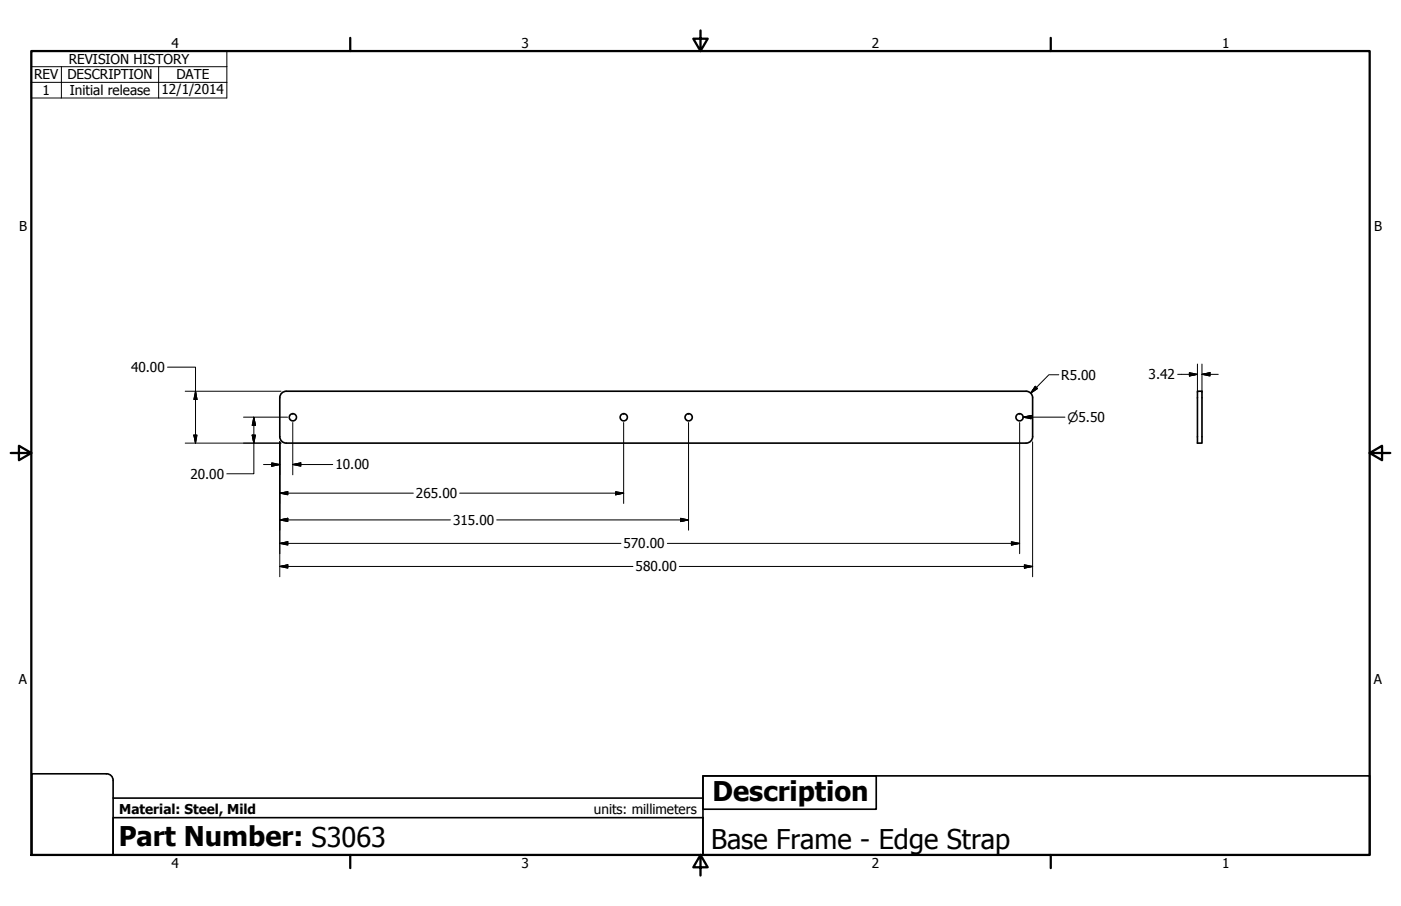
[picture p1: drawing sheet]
<svg xmlns="http://www.w3.org/2000/svg" width="432mm" height="279mm" viewBox="0 0 432 279" stroke-linecap="round" stroke-linejoin="round" font-family="sans-serif">
<!-- layer: Visible (ANSI) -->
<g fill="none" stroke="#000" stroke-width=".51">
<path d="M88.2 120.6a2 2 0 0 0-2 2v12.1a2 2 0 0 0 2 2M88.3 136.7h227.9M88.3 120.7h227.9M316.3 120.7a2 2 0 0 1 2 2v12a2 2 0 0 1-2 2M369.1 120.7h1.4v16h-1.4z"/>
<circle cx="90.3" cy="128.7" r="1.11"/>
<circle cx="192.2" cy="128.7" r="1.11"/>
<circle cx="212.2" cy="128.7" r="1.11"/>
<circle cx="314.2" cy="128.7" r="1.11"/>
</g>
<!-- layer: Border (ANSI) -->
<path d="M9.7 15.7h412.4v248h-412.4zM107.9 11.7v4M215.9 9.4v6.3l-2.2-3.8h4.4l-2.2 3.8M323.8 11.7v4M3.3 139.7h6.4l-3.9-2.2v4.4l3.9-2.2M422.1 139.7l3.9 2.2v-4.4l-3.9 2.2h6.4M107.9 263.7v4M215.9 263.7l2.2 3.8h-4.4l2.2-3.8v6.3M323.8 263.7v4" fill="none" stroke="#000" stroke-width=".7"/>
<!-- layer: Title (ANSI) -->
<path d="M32.9 238.6a2 2 0 0 1 2 2v23.1h-25.1v-25.1h23.1M216.7 239.3h53.4v10.3h-53.4zM216.7 239.3h205.4v24.4h-205.4zM34.9 252.2h181.8v11.5h-181.8zM34.9 246.1h181.8" fill="none" stroke="#000" stroke-width=".51"/>
<!-- layer: Symbol (ANSI) -->
<path d="M9.7 20.6v-4.9h60.2v4.9M9.7 25.4h60.2M18.9 20.6v9.6M48.9 20.6v9.6M69.9 20.6h-60.2v4.8M69.9 20.6v9.6h-60.2v-4.8" fill="none" stroke="#000" stroke-width=".31"/>
<!-- layer: Dimension (ANSI) -->
<g fill="none" stroke="#000" stroke-width=".31">
<path d="M51.6 113.2h8.7v23.5M319.1 119.1l.7 .7-2.2 1.5zM326.3 115.6h-3l-5.7 5.7M363 115.4h6.1M366.6 114.9l2.5 .5-2.5 .6zM369.1 112.3v8.8M370.5 115.4l2.4-.5v1.1zM370.5 115.4h5M370.5 112.3v8.8M57.1 136.7h29.5M57.1 120.7h29.5M59.8 134.2h.9l-.4 2.5z"/>
<path d="M60.3 120.7l.4 2.5h-.9zM75.1 128.7h13.5M77.7 134.2h1l-.5 2.5zM78.2 128.7l.5 2.5h-1zM78.2 128.7v17.4h-8.3M86.2 136.3v41.6M90.2 130.3v16.1M192.2 130.3v25M212.2 130.3v33.2M314.3 130.3v40.5M315.3 128.7l2.5-.6v1.1zM315.3 128.7h12.9"/>
<path d="M318.3 136.3v41.6M81.2 143.3h5M83.8 142.7l2.4 .6-2.4 .5zM86.2 152.1l2.5-.5v1zM86.2 152.1h41.2M90.2 143.3l2.5-.6v1.1zM90.2 143.3h12.4M141.7 152.1h50.5M189.7 151.6l2.5 .5-2.5 .5zM209.7 159.8l2.5 .5-2.5 .5zM86.2 160.3l2.5-.5v1zM86.2 167.6l2.5-.5v1z"/>
<path d="M86.2 174.7l2.5-.5v1zM86.2 160.3h52.6M86.2 167.6h105.2M86.2 174.7h108.9M153.1 160.3h59.1M205.7 167.6h108.6M209.4 174.7h108.9M311.7 167.1l2.6 .5-2.6 .5zM315.7 174.2l2.6 .5-2.6 .5z"/>
</g>
<g fill="#000" stroke="#000" stroke-width=".31">
<path d="M319.1 119.1l-1.5 2.2zM319.1 119.1l.7 .7-2.2 1.5zM366.6 116l2.5-.6zM366.6 114.9l2.5 .5-2.5 .6zM370.5 115.4l2.4-.5zM370.5 115.4l2.4-.5v1.1zM59.8 134.2l.5 2.5zM59.8 134.2h.9l-.4 2.5zM60.3 120.7l.4 2.5zM60.3 120.7l.4 2.5h-.9zM77.7 134.2l.5 2.5zM77.7 134.2h1l-.5 2.5z"/>
<path d="M78.2 128.7l.5 2.5zM78.2 128.7l.5 2.5h-1zM315.3 128.7l2.5-.6zM315.3 128.7l2.5-.6v1.1zM83.8 143.8l2.4-.5zM83.8 142.7l2.4 .6-2.4 .5zM86.2 152.1l2.5-.5zM86.2 152.1l2.5-.5v1zM86.2 160.3l2.5-.5zM86.2 160.3l2.5-.5v1zM90.2 143.3l2.5-.6zM90.2 143.3l2.5-.6v1.1z"/>
<path d="M189.7 152.6l2.5-.5zM189.7 151.6l2.5 .5-2.5 .5zM86.2 167.6l2.5-.5zM86.2 167.6l2.5-.5v1zM86.2 174.7l2.5-.5zM86.2 174.7l2.5-.5v1zM209.7 160.8l2.5-.5zM209.7 159.8l2.5 .5-2.5 .5zM311.7 168.1l2.6-.5zM311.7 167.1l2.6 .5-2.6 .5zM315.7 175.2l2.6-.5zM315.7 174.2l2.6 .5-2.6 .5z"/>
</g>
<g font-size="8.4">
<text x="219.6" y="246.9">Description</text>
<text x="36.6" y="260.9">Part Number: S3063</text>
<text x="219.1" y="261.9">Base Frame - Edge Strap</text>
</g>
<g font-size="4.2">
<text x="52.8" y="14.7">4</text>
<text x="160.8" y="14.7">3</text>
<text x="268.7" y="14.7">2</text>
<text x="376.7" y="14.7">1</text>
<text x="21.2" y="19.7">REVISION HISTORY</text>
<text x="10.5" y="24.5">REV</text>
<text x="13.1" y="29.3">1</text>
<text x="20.8" y="24.5">DESCRIPTION</text>
<text x="21.5" y="29.4">Initial release</text>
<text x="49.8" y="29.1">12/1/2014</text>
<text x="54.4" y="24.5">DATE</text>
<text x="5.9" y="71.4">B</text>
<text x="423.5" y="71.4">B</text>
<text x="40.4" y="114.7">40.00</text>
<text x="327.1" y="117.1">R5.00</text>
<text x="354" y="117">3.42</text>
<text x="58.7" y="147.6">20.00</text>
<text x="103.4" y="144.8">10.00</text>
<text x="128.2" y="153.6">265.00</text>
<text x="139.6" y="161.9">315.00</text>
<text x="192.2" y="169.1">570.00</text>
<text x="195.9" y="176.2">580.00</text>
<text x="5.8" y="211.1">A</text>
<text x="423.4" y="211.1">A</text>
<text x="36.8" y="251.1">Material: Steel, Mild</text>
<text x="183" y="251">units: millimeters</text>
<text x="52.8" y="267.7">4</text>
<text x="160.8" y="267.7">3</text>
<text x="268.7" y="267.7">2</text>
<text x="376.7" y="267.7">1</text>
</g>
<text font-size="4" x="329" y="130.1">⌀5.50</text>
</svg>
